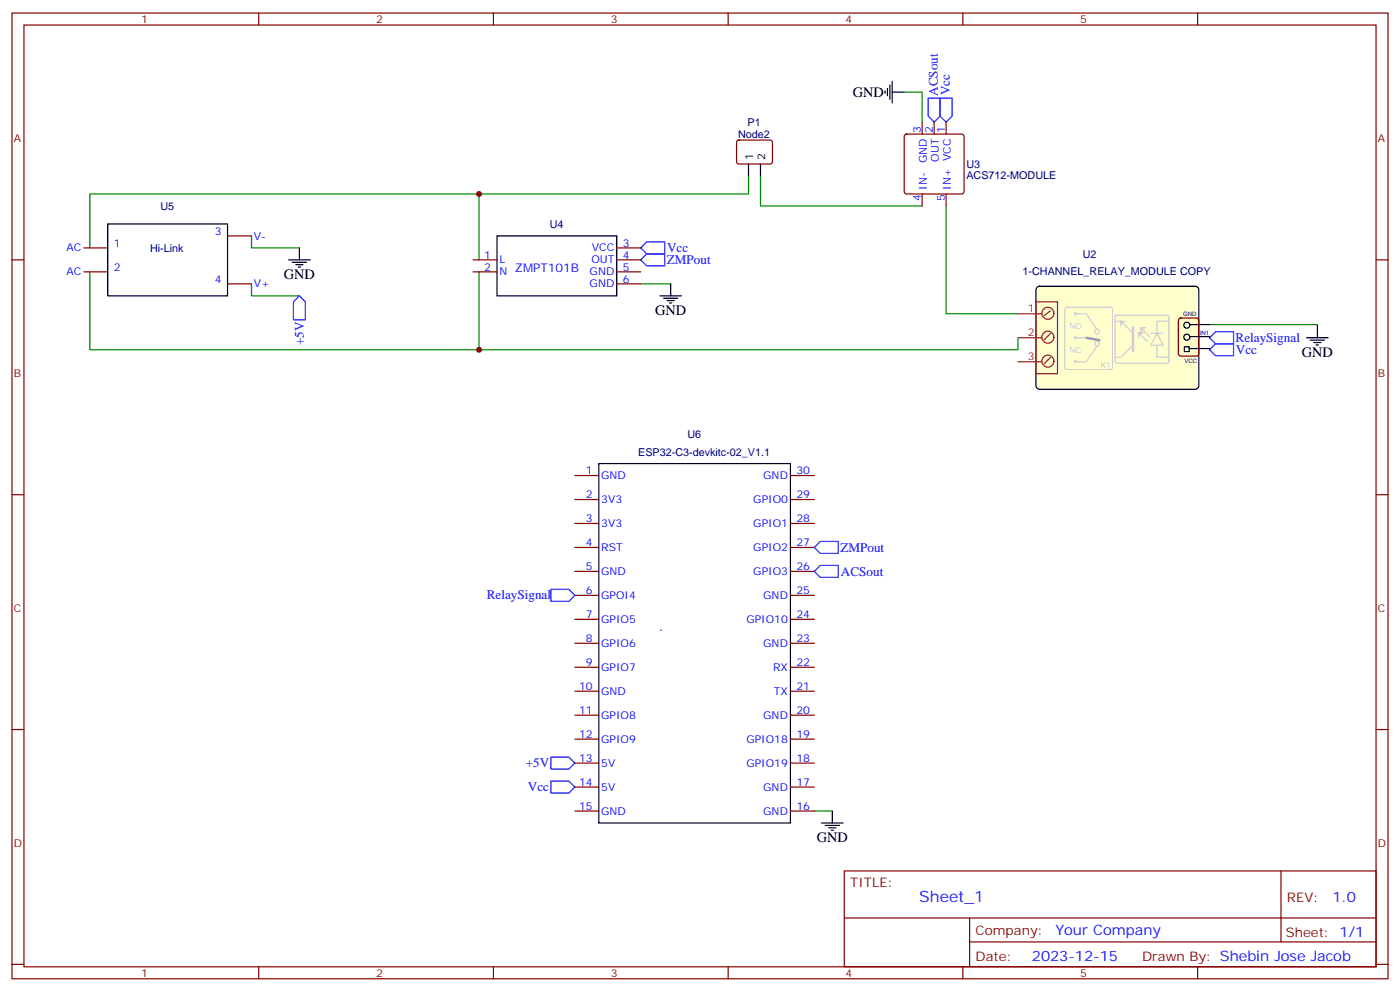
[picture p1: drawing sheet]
<svg xmlns="http://www.w3.org/2000/svg" width="412mm" height="292mm" viewBox="0 0 412 292" stroke-linecap="round" stroke-linejoin="round" font-family="sans-serif">
<g fill="none" stroke="#870000" stroke-width=".35">
<path d="M3.5 3.8h405.4v284.4h-405.4zM7.1 7.4h398.2v277.3h-398.2zM76.2 3.8v3.6M145.3 3.8v3.6M214.5 3.8v3.6M283.6 3.8v3.6M352.8 3.8v3.6M266.6 39.7l.5-.2h16.2l.5 .2 .2 .5v16.2l-.2 .5-.5 .2h-16.2l-.5-.2-.3-.5v-16.2zM271.6 35.9v3.6M275.2 35.9v3.6M278.7 35.9v3.6M217.2 41.4l.5-.2 9.4 .1 .4 .6v6l-.7 .4-9.4-.1-.4-.6v-5.7z"/>
<path d="M271.6 57.1v3.5M278.7 57.1v3.5M3.5 76.5h3.6M24.7 73h7M67 69.5h7.1M139.3 76.5h7.1M181.7 76.5h7M181.7 73h7M405.3 76.5h3.6M24.7 80h7M67 83.6h7.1M139.3 80h7.1"/>
<path d="M181.7 80h7M181.7 83.6h7M3.5 145.7h3.6M405.3 145.7h3.6M3.5 214.8h3.6M405.3 214.8h3.6M248.7 256.4h156.6v28.3h-156.6zM377.3 256.5v20.8M248.7 270.3h156.5M285.6 277.3h119.6M285.6 270.3v14.1M3.5 284h3.6"/>
<path d="M76.2 284.7v3.5M145.3 284.7v3.5M214.5 284.7v3.5M283.6 284.7v3.5M352.8 284.7v3.5M405.3 284h3.6"/>
</g>
<path d="M220.5 51.8v5.3h-79.4M224 51.8v8.8h47.6M26.5 73v-15.9h114.6v19.4M74.1 69.5v3.5h14.1M278.7 60.6v31.8h21.2M26.5 80v23h114.6v-23M74.1 83.6v3.5h14.1M188.7 83.6h8.9M299.9 99.4v3.6h-158.8M356.3 95.6h31.8v.3" fill="none" stroke="#008700" stroke-width=".35"/>
<g fill="none" stroke="#000" stroke-width=".35">
<path d="M260.7 26.8v.7M261.4 26.1v2.1M262.1 25v4.2M262.8 27.1h3.5M262.8 24v6.3M220.5 48.3v3.5M224 48.3v3.5M31.7 65.9h35.3v21.2h-35.3zM85 76.5h6.4M86.1 77.2h4.2M87.1 77.9h2.2M87.8 78.6h.7"/>
<path d="M88.2 73v3.5M146.4 69.5h35.3v17.6h-35.3zM194.4 87.1h6.3M195.4 87.8h4.3M196.5 88.5h2.1M197.2 89.2h.7M197.6 83.6v3.5M384.9 99.4h6.3M388.1 95.9v3.5M385.9 100.2h4.3M387 100.9h2.1M387.7 101.6h.7"/>
</g>
<path d="M273.4 28.9h3.5v5.3l-1.7 1.7-1.8-1.7zM276.9 28.9h3.6v5.3l-1.8 1.7-1.8-1.7zM188.7 76.5l1.8-1.7h5.3v3.5h-5.3zM188.7 73l1.8-1.8h5.3v3.6h-5.3zM88.2 87.1l1.8 1.8v5.3h-3.6v-5.3zM356.3 99.4l1.8-1.7h5.3v3.5h-5.3zM358.1 101.2h5.3v3.5h-5.3l-1.8-1.7z" fill="none" stroke="#00f" stroke-width=".35"/>
<path d="M305.4 84.7l.8-.4h45.9l.6 .2 .4 .8v28.3l-.2 .6-.8 .4h-45.9l-.6-.2-.4-.8v-28.3z" fill="#ffc" stroke="#000" stroke-width=".35"/>
<g fill="none" stroke="#8c2424" stroke-width=".35">
<path d="M299.9 99.4h7M299.9 92.4h7M305.2 88.9h6.3v21.1h-6.3M305.2 88.7v21.2M309.4 98.2l-1.8 1.8M309.4 91.5l-1.8 1.4M299.9 106.5h7M309.4 105.3l-1.8 1.8"/>
<circle cx="308.7" cy="92.2" r="1.76"/>
<circle cx="308.7" cy="99.3" r="1.76"/>
<circle cx="308.7" cy="106.3" r="1.76"/>
</g>
<path d="M347.4 93.8l.4-.2h4.6l.7 .5v10.1l-.4 .6-4.9 .1-.6-.5-.1-10.1z" fill="none" stroke="#870000" stroke-width=".35"/>
<g fill="none" stroke="#000" stroke-width=".35">
<path d="M350.7 99.1h5.6M350.7 95.6h5.6M348.9 102.1h1.4v1.4h-1.4zM350.3 102.6h6"/>
<circle cx="349.6" cy="95.8" r=".88"/>
<circle cx="349.6" cy="99.3" r=".88"/>
</g>
<g fill="none" stroke="#ccc" stroke-width=".35">
<path d="M313.9 90.7l.4-.2h12.7l.5 .2 .2 .5v16.9l-.2 .5-.5 .2h-12.7l-.5-.2-.2-.5v-16.9zM317.1 92.4h2.9l3.1 4.6M317.1 99.4h2.9M323.1 101.9l-3.1 4.6h-2.9"/>
<circle cx="316.8" cy="99.4" r=".35"/>
<circle cx="316.8" cy="92.4" r=".35"/>
<circle cx="323.1" cy="97.7" r=".71"/>
<circle cx="316.8" cy="106.5" r=".35"/>
<circle cx="323.1" cy="101.2" r=".71"/>
</g>
<path d="M320 99.4l3.8 .8" fill="none" stroke="#999" stroke-width=".71"/>
<g fill="#ccc">
<path d="M329.9 94.3l2.2 .3-1.5 .5-.5 1.5z"/>
<path d="M335.1 97.6l2.2 .3-1.5 .5-.5 1.5z"/>
<path d="M335.8 96.2l2.2 .3-1.5 .5-.4 1.5z"/>
</g>
<path d="M328.5 94.6h1.7l3.5 3.5v3.5l-3.5 3.6h-1.7M328.5 93l.3-.2 15.4 .1 .1 .3v13.6l-.3 .1h-15.4l-.1-.3zM335.9 98.5l2.1 2.1M336.6 97.1l2.1 2.1M339 98.1h3.6M340.8 98.1l1.8 3.5h-3.6zM344.3 94.6h-3.5v3.5M340.8 101.6v3.6h3.5" fill="none" stroke="#ccc" stroke-width=".35"/>
<path d="M333.7 96.3v7.1" fill="none" stroke="#ccc" stroke-width=".71"/>
<path d="M266.3 27.1h5.3v8.8M239.9 238.8h5.3" fill="none" stroke="#008700" stroke-width=".35"/>
<path d="M176.4 136.5h56.4v105.8h-56.4zM245.2 238.8v3.5M242 242.3h6.4M243.1 243h4.2M244.1 243.7h2.1M244.8 244.4h.7" fill="none" stroke="#000" stroke-width=".35"/>
<path d="M162.3 173.5h5.3l1.7 1.8-1.7 1.8h-5.3zM239.9 161.2l1.8-1.8h5.2v3.5h-5.2zM239.9 168.2l1.8-1.7h5.2v3.5h-5.2zM162.3 230h5.3l1.7 1.7-1.7 1.8h-5.3zM162.3 222.9h5.3l1.7 1.8-1.7 1.7h-5.3z" fill="none" stroke="#00f" stroke-width=".35"/>
<g fill="none" stroke="#870000" stroke-width=".35">
<path d="M169.3 140h7.1M169.3 147.1h7.1M169.3 154.1h7.1M232.8 140h7.1M232.8 147.1h7.1M232.8 154.1h7.1M169.3 161.2h7.1M169.3 168.2h7.1M169.3 175.3h7.1M232.8 161.2h7.1M232.8 168.2h7.1M232.8 175.3h7.1"/>
<path d="M169.3 182.4h7.1M169.3 189.4h7.1M169.3 196.5h7.1M232.8 182.4h7.1M232.8 189.4h7.1M232.8 196.5h7.1M169.3 203.5h7.1M169.3 210.6h7.1M169.3 217.6h7.1M232.8 203.5h7.1M232.8 210.6h7.1M232.8 217.6h7.1"/>
<path d="M169.3 224.7h7.1M169.3 231.7h7.1M169.3 238.8h7.1M232.8 224.7h7.1M232.8 231.7h7.1M232.8 238.8h7.1"/>
</g>
<g fill="#c00">
<circle cx="141.1" cy="103" r=".88"/>
<circle cx="141.1" cy="57.1" r=".88"/>
</g>
<text font-size="4.6" fill="#00f" x="270.8" y="265.5">Sheet_1</text>
<g font-size="4.2">
<text x="251.2" y="28.6">GND</text>
<text x="83.6" y="82.2">GND</text>
<text x="193" y="92.7">GND</text>
<text x="383.5" y="105.1">GND</text>
<text x="240.6" y="248">GND</text>
</g>
<g font-size="4.2" fill="#00f">
<text x="194" y="185.9">.</text>
<text x="392.5" y="265.7">1.0</text>
<text x="310.9" y="275.3">Your Company</text>
<text x="304" y="283.1">2023-12-15</text>
</g>
<g font-size="3.9" fill="#00f">
<text x="276.3" y="28.2" transform="rotate(-90 276.3 28.2)">ACSout</text>
<text x="279.8" y="28" transform="rotate(-90 279.8 28)">Vcc</text>
<text x="196.4" y="77.8">ZMPout</text>
<text x="196.5" y="74.3">Vcc</text>
<text x="89.5" y="101.6" transform="rotate(-90 89.5 101.6)">+5V</text>
<text x="364" y="100.8">RelaySignal</text>
<text x="364.1" y="104.3">Vcc</text>
<text x="247.6" y="162.5">ZMPout</text>
<text x="247.7" y="169.6">ACSout</text>
<text x="143.4" y="176.4">RelaySignal</text>
<text x="154.9" y="226">+5V</text>
<text x="155.5" y="233">Vcc</text>
</g>
<g font-size="3.9" fill="#800">
<text x="250.5" y="261">TITLE:</text>
<text x="379.1" y="265.7">REV:</text>
<text x="287.4" y="275.2">Company:</text>
<text x="378.7" y="275.8">Sheet: 1/1</text>
<text x="287.4" y="282.9">Date:</text>
<text x="336.4" y="283">Drawn By: Shebin Jose Jacob</text>
</g>
<text font-size="3.5" fill="#00f" x="151.7" y="80">ZMPT101B</text>
<g font-size="3.2" fill="#800">
<text x="41.6" y="6.8">1</text>
<text x="110.8" y="6.8">2</text>
<text x="179.9" y="6.8">3</text>
<text x="249.1" y="6.8">4</text>
<text x="318.2" y="6.8">5</text>
<text x="4.1" y="41.9">A</text>
<text x="405.9" y="41.9">A</text>
<text x="4.1" y="111.1">B</text>
<text x="405.9" y="111.1">B</text>
<text x="4.1" y="180.2">C</text>
<text x="405.9" y="180.2">C</text>
<text x="4.1" y="249.4">D</text>
<text x="405.9" y="249.4">D</text>
<text x="41.6" y="287.7">1</text>
<text x="110.8" y="287.7">2</text>
<text x="179.9" y="287.7">3</text>
<text x="249.1" y="287.7">4</text>
<text x="318.2" y="287.7">5</text>
</g>
<g font-size="3.2" fill="#000080">
<text x="217.4" y="40.6">Node2</text>
<text x="220.2" y="37.1">P1</text>
<text x="284.7" y="52.6">ACS712-MODULE</text>
<text x="284.7" y="49.5">U3</text>
<text x="47.3" y="61.8">U5</text>
<text x="161.9" y="67">U4</text>
<text x="44.2" y="74.2">Hi-Link</text>
<text x="318.9" y="75.9">U2</text>
<text x="301.2" y="81.1">1-CHANNEL_RELAY_MODULE COPY</text>
<text x="202.5" y="128.8">U6</text>
<text x="188" y="134.1">ESP32-C3-devkitc-02_V1.1</text>
</g>
<g font-size="3.2" fill="#00f">
<text x="271.3" y="39.3" transform="rotate(-90 271.3 39.3)">3</text>
<text x="274.8" y="39.3" transform="rotate(-90 274.8 39.3)">2</text>
<text x="278.3" y="39.3" transform="rotate(-90 278.3 39.3)">1</text>
<text x="276.6" y="47.6" transform="rotate(-90 276.6 47.6)">OUT</text>
<text x="273" y="48.1" transform="rotate(-90 273 48.1)">GND</text>
<text x="271.3" y="59.3" transform="rotate(-90 271.3 59.3)">4</text>
<text x="273" y="55.8" transform="rotate(-90 273 55.8)">IN-</text>
<text x="278.3" y="59.3" transform="rotate(-90 278.3 59.3)">5</text>
<text x="280.1" y="55.8" transform="rotate(-90 280.1 55.8)">IN+ VCC</text>
<text x="63.2" y="69.1">3</text>
<text x="74.8" y="70.5">V-</text>
<text x="19.6" y="74">AC</text>
<text x="33.5" y="72.6">1</text>
<text x="142.6" y="76.2">1</text>
<text x="147.1" y="77.6">L</text>
<text x="174.2" y="77.6">OUT</text>
<text x="174.4" y="74">VCC</text>
<text x="183.4" y="72.6">3</text>
<text x="183.4" y="76.2">4</text>
<text x="19.6" y="81.1">AC</text>
<text x="33.5" y="79.7">2</text>
<text x="63.2" y="83.2">4</text>
<text x="142.6" y="79.7">2</text>
<text x="147.1" y="81.1">N</text>
<text x="173.7" y="81.1">GND</text>
<text x="183.4" y="79.7">5</text>
<text x="183.4" y="83.2">6</text>
<text x="74.8" y="84.6">V+</text>
<text x="173.7" y="84.6">GND</text>
<text x="172.6" y="139.7">1</text>
<text x="177.1" y="141.1">GND</text>
<text x="224.8" y="141.1">GND</text>
<text x="234.6" y="139.7">30</text>
<text x="172.6" y="146.7">2</text>
<text x="177.1" y="148.1">3V3</text>
<text x="221.9" y="148.1">GPIO0</text>
<text x="234.6" y="146.7">29</text>
<text x="172.6" y="153.8">3</text>
<text x="177.1" y="155.2">3V3</text>
<text x="221.9" y="155.2">GPIO1</text>
<text x="234.6" y="153.8">28</text>
<text x="172.6" y="160.8">4</text>
<text x="234.6" y="160.8">27</text>
<text x="172.6" y="167.9">5</text>
<text x="177.1" y="162.2">RST</text>
<text x="221.9" y="162.2">GPIO2</text>
<text x="234.6" y="167.9">26</text>
<text x="177.1" y="169.3">GND</text>
<text x="221.9" y="169.3">GPIO3</text>
<text x="172.6" y="174.9">6</text>
<text x="177.1" y="176.4">GPOI4</text>
<text x="224.8" y="176.4">GND</text>
<text x="234.6" y="174.9">25</text>
<text x="172.6" y="182">7</text>
<text x="177.1" y="183.4">GPIO5</text>
<text x="219.9" y="183.4">GPIO10</text>
<text x="234.6" y="182">24</text>
<text x="172.6" y="189.1">8</text>
<text x="177.1" y="190.5">GPIO6</text>
<text x="224.8" y="190.5">GND</text>
<text x="234.6" y="189.1">23</text>
<text x="172.6" y="196.1">9</text>
<text x="177.1" y="197.5">GPIO7</text>
<text x="227.7" y="197.5">RX</text>
<text x="234.6" y="196.1">22</text>
<text x="170.6" y="203.2">10</text>
<text x="234.6" y="203.2">21</text>
<text x="177.1" y="204.6">GND</text>
<text x="228" y="204.6">TX</text>
<text x="170.6" y="210.2">11</text>
<text x="177.1" y="211.6">GPIO8</text>
<text x="224.8" y="211.6">GND</text>
<text x="234.6" y="210.2">20</text>
<text x="170.6" y="217.3">12</text>
<text x="177.1" y="218.7">GPIO9</text>
<text x="219.9" y="218.7">GPIO18</text>
<text x="234.6" y="217.3">19</text>
<text x="170.6" y="224.3">13</text>
<text x="177.1" y="225.7">5V</text>
<text x="219.9" y="225.7">GPIO19</text>
<text x="234.6" y="224.3">18</text>
<text x="170.6" y="231.4">14</text>
<text x="177.1" y="232.8">5V</text>
<text x="224.8" y="232.8">GND</text>
<text x="234.6" y="231.4">17</text>
<text x="170.6" y="238.4">15</text>
<text x="177.1" y="239.9">GND</text>
<text x="224.8" y="239.9">GND</text>
<text x="234.6" y="238.4">16</text>
</g>
<g font-size="3.2">
<text x="221.9" y="47" transform="rotate(-90 221.9 47)">1</text>
<text x="225.4" y="47" transform="rotate(-90 225.4 47)">2</text>
</g>
<g font-size="3.2" fill="#8d2323">
<text x="302.8" y="91.9">1</text>
<text x="302.8" y="98.9">2</text>
<text x="302.8" y="106">3</text>
</g>
<g font-size="2.5" fill="#ccc">
<text x="315" y="97">NO</text>
<text x="315" y="104">NC</text>
<text x="324.2" y="108.3">K1</text>
</g>
<g font-size="1.8" fill="#000080">
<text x="348.5" y="93.1">GND</text>
<text x="353.5" y="98.7">IN1</text>
<text x="348.9" y="106.9">VCC</text>
</g>
</svg>
